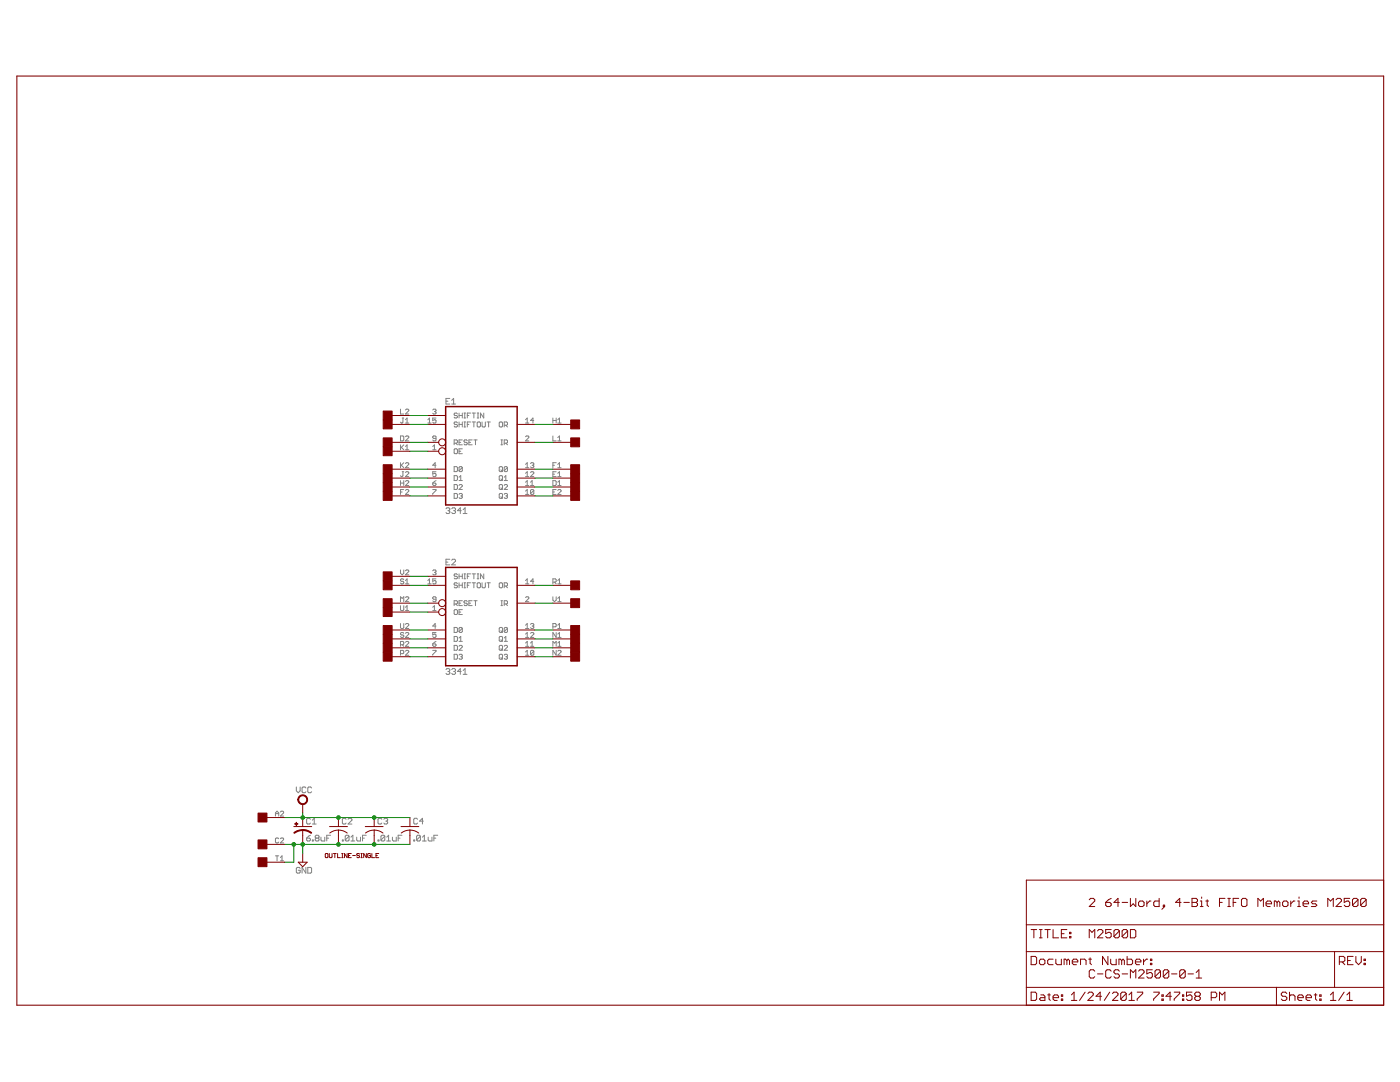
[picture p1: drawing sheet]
<?xml version="1.0" encoding="utf-8"?>
<!DOCTYPE eagle SYSTEM "eagle.dtd">
<eagle version="6.6.0">
<drawing>
<settings>
<setting alwaysvectorfont="yes"/>
<setting verticaltext="up"/>
</settings>
<grid distance="0.1" unitdist="inch" unit="inch" style="lines" multiple="1" display="no" altdistance="0.01" altunitdist="inch" altunit="inch"/>
<schematic xreflabel="%F%N/%S.%C%R" xrefpart="/%S.%C%R">
<libraries>
<library name="frames">
<symbols>
<symbol name="DINA3_L">
<frame x1="0" y1="0" x2="388.62" y2="264.16" columns="4" rows="4" layer="94" border-left="no" border-top="no" border-right="no" border-bottom="no"/>
</symbol>
<symbol name="DOCFIELD">
<wire x1="0" y1="0" x2="71.12" y2="0" width="0.1016" layer="94"/>
<wire x1="101.6" y1="15.24" x2="87.63" y2="15.24" width="0.1016" layer="94"/>
<wire x1="0" y1="0" x2="0" y2="5.08" width="0.1016" layer="94"/>
<wire x1="0" y1="5.08" x2="71.12" y2="5.08" width="0.1016" layer="94"/>
<wire x1="0" y1="5.08" x2="0" y2="15.24" width="0.1016" layer="94"/>
<wire x1="101.6" y1="15.24" x2="101.6" y2="5.08" width="0.1016" layer="94"/>
<wire x1="71.12" y1="5.08" x2="71.12" y2="0" width="0.1016" layer="94"/>
<wire x1="71.12" y1="5.08" x2="87.63" y2="5.08" width="0.1016" layer="94"/>
<wire x1="71.12" y1="0" x2="101.6" y2="0" width="0.1016" layer="94"/>
<wire x1="87.63" y1="15.24" x2="87.63" y2="5.08" width="0.1016" layer="94"/>
<wire x1="87.63" y1="15.24" x2="0" y2="15.24" width="0.1016" layer="94"/>
<wire x1="87.63" y1="5.08" x2="101.6" y2="5.08" width="0.1016" layer="94"/>
<wire x1="101.6" y1="5.08" x2="101.6" y2="0" width="0.1016" layer="94"/>
<wire x1="0" y1="15.24" x2="0" y2="22.86" width="0.1016" layer="94"/>
<wire x1="101.6" y1="35.56" x2="0" y2="35.56" width="0.1016" layer="94"/>
<wire x1="101.6" y1="35.56" x2="101.6" y2="22.86" width="0.1016" layer="94"/>
<wire x1="0" y1="22.86" x2="101.6" y2="22.86" width="0.1016" layer="94"/>
<wire x1="0" y1="22.86" x2="0" y2="35.56" width="0.1016" layer="94"/>
<wire x1="101.6" y1="22.86" x2="101.6" y2="15.24" width="0.1016" layer="94"/>
<text x="1.27" y="1.27" size="2.54" layer="94">Date:</text>
<text x="12.7" y="1.27" size="2.54" layer="94">&gt;LAST_DATE_TIME</text>
<text x="72.39" y="1.27" size="2.54" layer="94">Sheet:</text>
<text x="86.36" y="1.27" size="2.54" layer="94">&gt;SHEET</text>
<text x="88.9" y="11.43" size="2.54" layer="94">REV:</text>
<text x="1.27" y="19.05" size="2.54" layer="94">TITLE:</text>
<text x="1.27" y="11.43" size="2.54" layer="94">Document Number:</text>
<text x="17.78" y="19.05" size="2.54" layer="94">&gt;DRAWING_NAME</text>
</symbol>
</symbols>
<devicesets>
<deviceset name="DINA3_L" prefix="FRAME" uservalue="yes">
<gates>
<gate name="G$1" symbol="DINA3_L" x="0" y="0"/>
<gate name="G$2" symbol="DOCFIELD" x="287.02" y="0" addlevel="must"/>
</gates>
<devices>
<device name="">
<technologies>
<technology name=""/>
</technologies>
</device>
</devices>
</deviceset>
</devicesets>
</library>
<library name="dec-con">
<symbols>
<symbol name="DEVICE">
<text x="0" y="0" size="1.27" layer="94">&gt;Value</text>
</symbol>
<symbol name="EDGE-RIGHT">
<rectangle x1="-5.08" y1="-1.27" x2="-2.54" y2="1.27" layer="94"/>
<pin name="1" x="2.54" y="0" visible="pad" length="middle" rot="R180"/>
</symbol>
<symbol name="EDGE-LEFT">
<rectangle x1="2.54" y1="-1.27" x2="5.08" y2="1.27" layer="94"/>
<pin name="1" x="-2.54" y="0" visible="pad" length="middle"/>
</symbol>
<symbol name="CPOL-US">
<wire x1="-2.54" y1="0" x2="2.54" y2="0" width="0.254" layer="94"/>
<wire x1="0" y1="-1.016" x2="0" y2="-2.54" width="0.1524" layer="94"/>
<wire x1="0" y1="-1" x2="2.4892" y2="-1.8542" width="0.254" layer="94" curve="-37.878202" cap="flat"/>
<wire x1="-2.4669" y1="-1.8504" x2="0" y2="-1.0161" width="0.254" layer="94" curve="-37.376341" cap="flat"/>
<text x="1.016" y="0.635" size="1.778" layer="95">&gt;NAME</text>
<text x="1.016" y="-4.191" size="1.778" layer="96">&gt;VALUE</text>
<rectangle x1="-2.253" y1="0.668" x2="-1.364" y2="0.795" layer="94"/>
<rectangle x1="-1.872" y1="0.287" x2="-1.745" y2="1.176" layer="94"/>
<pin name="+" x="0" y="2.54" visible="off" length="short" direction="pas" swaplevel="1" rot="R270"/>
<pin name="-" x="0" y="-5.08" visible="off" length="short" direction="pas" swaplevel="1" rot="R90"/>
</symbol>
</symbols>
<devicesets>
<deviceset name="OUTLINE-*">
<gates>
<gate name="G$1" symbol="DEVICE" x="0" y="0" addlevel="always"/>
</gates>
<devices>
<device name="SINGLE" package="SINGLE">
<technologies>
<technology name=""/>
</technologies>
</device>
<device name="SINGLE-R" package="SINGLE-R">
<technologies>
<technology name=""/>
</technologies>
</device>
<device name="PROTO" package="DECPROTO111">
<technologies>
<technology name=""/>
</technologies>
</device>
<device name="OMNIBUS" package="OMNIBUS">
<technologies>
<technology name=""/>
</technologies>
</device>
<device name="DOUBLE" package="DOUBLE">
<technologies>
<technology name=""/>
</technologies>
</device>
<device name="DOUBLE-R" package="DOUBLE-R">
<technologies>
<technology name=""/>
</technologies>
</device>
<device name="SINGLE-LONG" package="SINGLE-LONG">
<technologies>
<technology name=""/>
</technologies>
</device>
<device name="DOUBLE-LONG" package="DOUBLE-LONG">
<technologies>
<technology name=""/>
</technologies>
</device>
</devices>
</deviceset>
<deviceset name="SINGLE" uservalue="yes">
<gates>
<gate name="L2" symbol="EDGE-RIGHT" x="7.62" y="2.54" addlevel="always" swaplevel="1"/>
<gate name="M2" symbol="EDGE-RIGHT" x="7.62" y="7.62" addlevel="always" swaplevel="1"/>
<gate name="N2" symbol="EDGE-RIGHT" x="7.62" y="12.7" addlevel="always" swaplevel="1"/>
<gate name="P2" symbol="EDGE-RIGHT" x="7.62" y="17.78" addlevel="always" swaplevel="1"/>
<gate name="R2" symbol="EDGE-RIGHT" x="7.62" y="22.86" addlevel="always" swaplevel="1"/>
<gate name="S2" symbol="EDGE-RIGHT" x="7.62" y="27.94" addlevel="always" swaplevel="1"/>
<gate name="T2" symbol="EDGE-RIGHT" x="7.62" y="33.02" addlevel="always" swaplevel="1"/>
<gate name="K2" symbol="EDGE-RIGHT" x="7.62" y="-2.54" addlevel="always" swaplevel="1"/>
<gate name="J2" symbol="EDGE-RIGHT" x="7.62" y="-7.62" addlevel="always" swaplevel="1"/>
<gate name="H2" symbol="EDGE-RIGHT" x="7.62" y="-12.7" addlevel="always" swaplevel="1"/>
<gate name="F2" symbol="EDGE-RIGHT" x="7.62" y="-17.78" addlevel="always" swaplevel="1"/>
<gate name="E2" symbol="EDGE-RIGHT" x="7.62" y="-22.86" addlevel="always" swaplevel="1"/>
<gate name="D2" symbol="EDGE-RIGHT" x="7.62" y="-27.94" addlevel="always" swaplevel="1"/>
<gate name="C2" symbol="EDGE-RIGHT" x="7.62" y="-33.02" addlevel="always" swaplevel="1"/>
<gate name="U2" symbol="EDGE-RIGHT" x="7.62" y="38.1" addlevel="always" swaplevel="1"/>
<gate name="V2" symbol="EDGE-RIGHT" x="7.62" y="43.18" addlevel="always" swaplevel="1"/>
<gate name="B2" symbol="EDGE-RIGHT" x="7.62" y="-38.1" addlevel="always" swaplevel="1"/>
<gate name="A2" symbol="EDGE-RIGHT" x="7.62" y="-43.18" addlevel="always" swaplevel="1"/>
<gate name="K1" symbol="EDGE-LEFT" x="-7.62" y="-2.54" addlevel="always" swaplevel="1"/>
<gate name="L1" symbol="EDGE-LEFT" x="-7.62" y="2.54" addlevel="always" swaplevel="1"/>
<gate name="M1" symbol="EDGE-LEFT" x="-7.62" y="7.62" addlevel="always" swaplevel="1"/>
<gate name="N1" symbol="EDGE-LEFT" x="-7.62" y="12.7" addlevel="always" swaplevel="1"/>
<gate name="P1" symbol="EDGE-LEFT" x="-7.62" y="17.78" addlevel="always" swaplevel="1"/>
<gate name="R1" symbol="EDGE-LEFT" x="-7.62" y="22.86" addlevel="always" swaplevel="1"/>
<gate name="S1" symbol="EDGE-LEFT" x="-7.62" y="27.94" addlevel="always" swaplevel="1"/>
<gate name="T1" symbol="EDGE-LEFT" x="-7.62" y="33.02" addlevel="always" swaplevel="1"/>
<gate name="U1" symbol="EDGE-LEFT" x="-7.62" y="38.1" addlevel="always" swaplevel="1"/>
<gate name="V1" symbol="EDGE-LEFT" x="-7.62" y="43.18" addlevel="always" swaplevel="1"/>
<gate name="J1" symbol="EDGE-LEFT" x="-7.62" y="-7.62" addlevel="always" swaplevel="1"/>
<gate name="H1" symbol="EDGE-LEFT" x="-7.62" y="-12.7" addlevel="always" swaplevel="1"/>
<gate name="F1" symbol="EDGE-LEFT" x="-7.62" y="-17.78" addlevel="always" swaplevel="1"/>
<gate name="E1" symbol="EDGE-LEFT" x="-7.62" y="-22.86" addlevel="always" swaplevel="1"/>
<gate name="D1" symbol="EDGE-LEFT" x="-7.62" y="-27.94" addlevel="always" swaplevel="1"/>
<gate name="C1" symbol="EDGE-LEFT" x="-7.62" y="-33.02" addlevel="always" swaplevel="1"/>
<gate name="B1" symbol="EDGE-LEFT" x="-7.62" y="-38.1" addlevel="always" swaplevel="1"/>
<gate name="A1" symbol="EDGE-LEFT" x="-7.62" y="-43.18" addlevel="always" swaplevel="1"/>
</gates>
<devices>
<device name="" package="EDGE-CON2">
<connects>
<connect gate="A1" pin="1" pad="A1"/>
<connect gate="A2" pin="1" pad="A2"/>
<connect gate="B1" pin="1" pad="B1"/>
<connect gate="B2" pin="1" pad="B2"/>
<connect gate="C1" pin="1" pad="C1"/>
<connect gate="C2" pin="1" pad="C2"/>
<connect gate="D1" pin="1" pad="D1"/>
<connect gate="D2" pin="1" pad="D2"/>
<connect gate="E1" pin="1" pad="E1"/>
<connect gate="E2" pin="1" pad="E2"/>
<connect gate="F1" pin="1" pad="F1"/>
<connect gate="F2" pin="1" pad="F2"/>
<connect gate="H1" pin="1" pad="H1"/>
<connect gate="H2" pin="1" pad="H2"/>
<connect gate="J1" pin="1" pad="J1"/>
<connect gate="J2" pin="1" pad="J2"/>
<connect gate="K1" pin="1" pad="K1"/>
<connect gate="K2" pin="1" pad="K2"/>
<connect gate="L1" pin="1" pad="L1"/>
<connect gate="L2" pin="1" pad="L2"/>
<connect gate="M1" pin="1" pad="M1"/>
<connect gate="M2" pin="1" pad="M2"/>
<connect gate="N1" pin="1" pad="N1"/>
<connect gate="N2" pin="1" pad="N2"/>
<connect gate="P1" pin="1" pad="P1"/>
<connect gate="P2" pin="1" pad="P2"/>
<connect gate="R1" pin="1" pad="R1"/>
<connect gate="R2" pin="1" pad="R2"/>
<connect gate="S1" pin="1" pad="S1"/>
<connect gate="S2" pin="1" pad="S2"/>
<connect gate="T1" pin="1" pad="T1"/>
<connect gate="T2" pin="1" pad="T2"/>
<connect gate="U1" pin="1" pad="U1"/>
<connect gate="U2" pin="1" pad="U2"/>
<connect gate="V1" pin="1" pad="V1"/>
<connect gate="V2" pin="1" pad="V2"/>
</connects>
<technologies>
<technology name=""/>
</technologies>
</device>
</devices>
</deviceset>
<deviceset name="CPOL-USE20-8AXIAL" prefix="C" uservalue="yes">
<gates>
<gate name="G$1" symbol="CPOL-US" x="0" y="0"/>
</gates>
<devices>
<device name="" package="E12-8">
<connects>
<connect gate="G$1" pin="+" pad="+"/>
<connect gate="G$1" pin="-" pad="-"/>
</connects>
<technologies>
<technology name=""/>
</technologies>
</device>
</devices>
</deviceset>
</devicesets>
</library>
<library name="rcl">
<symbols>
<symbol name="C-US">
<wire x1="-2.54" y1="0" x2="2.54" y2="0" width="0.254" layer="94"/>
<wire x1="0" y1="-1.016" x2="0" y2="-2.54" width="0.1524" layer="94"/>
<wire x1="0" y1="-1" x2="2.4892" y2="-1.8542" width="0.254" layer="94" curve="-37.878202"/>
<wire x1="-2.4668" y1="-1.8504" x2="0" y2="-1.0161" width="0.254" layer="94" curve="-37.373024"/>
<text x="1.016" y="0.635" size="1.778" layer="95">&gt;NAME</text>
<text x="1.016" y="-4.191" size="1.778" layer="96">&gt;VALUE</text>
<pin name="1" x="0" y="2.54" visible="off" length="short" direction="pas" swaplevel="1" rot="R270"/>
<pin name="2" x="0" y="-5.08" visible="off" length="short" direction="pas" swaplevel="1" rot="R90"/>
</symbol>
</symbols>
<devicesets>
<deviceset name="C-US" prefix="C" uservalue="yes">
<gates>
<gate name="G$1" symbol="C-US" x="0" y="0"/>
</gates>
<devices>
<device name="C0402" package="C0402">
<connects>
<connect gate="G$1" pin="1" pad="1"/>
<connect gate="G$1" pin="2" pad="2"/>
</connects>
<technologies>
<technology name=""/>
</technologies>
</device>
<device name="C0504" package="C0504">
<connects>
<connect gate="G$1" pin="1" pad="1"/>
<connect gate="G$1" pin="2" pad="2"/>
</connects>
<technologies>
<technology name=""/>
</technologies>
</device>
<device name="C0603" package="C0603">
<connects>
<connect gate="G$1" pin="1" pad="1"/>
<connect gate="G$1" pin="2" pad="2"/>
</connects>
<technologies>
<technology name=""/>
</technologies>
</device>
<device name="C0805" package="C0805">
<connects>
<connect gate="G$1" pin="1" pad="1"/>
<connect gate="G$1" pin="2" pad="2"/>
</connects>
<technologies>
<technology name=""/>
</technologies>
</device>
<device name="C1005" package="C1005">
<connects>
<connect gate="G$1" pin="1" pad="1"/>
<connect gate="G$1" pin="2" pad="2"/>
</connects>
<technologies>
<technology name=""/>
</technologies>
</device>
<device name="C1206" package="C1206">
<connects>
<connect gate="G$1" pin="1" pad="1"/>
<connect gate="G$1" pin="2" pad="2"/>
</connects>
<technologies>
<technology name=""/>
</technologies>
</device>
<device name="C1210" package="C1210">
<connects>
<connect gate="G$1" pin="1" pad="1"/>
<connect gate="G$1" pin="2" pad="2"/>
</connects>
<technologies>
<technology name=""/>
</technologies>
</device>
<device name="C1310" package="C1310">
<connects>
<connect gate="G$1" pin="1" pad="1"/>
<connect gate="G$1" pin="2" pad="2"/>
</connects>
<technologies>
<technology name=""/>
</technologies>
</device>
<device name="C1608" package="C1608">
<connects>
<connect gate="G$1" pin="1" pad="1"/>
<connect gate="G$1" pin="2" pad="2"/>
</connects>
<technologies>
<technology name=""/>
</technologies>
</device>
<device name="C1812" package="C1812">
<connects>
<connect gate="G$1" pin="1" pad="1"/>
<connect gate="G$1" pin="2" pad="2"/>
</connects>
<technologies>
<technology name=""/>
</technologies>
</device>
<device name="C1825" package="C1825">
<connects>
<connect gate="G$1" pin="1" pad="1"/>
<connect gate="G$1" pin="2" pad="2"/>
</connects>
<technologies>
<technology name=""/>
</technologies>
</device>
<device name="C2012" package="C2012">
<connects>
<connect gate="G$1" pin="1" pad="1"/>
<connect gate="G$1" pin="2" pad="2"/>
</connects>
<technologies>
<technology name=""/>
</technologies>
</device>
<device name="C3216" package="C3216">
<connects>
<connect gate="G$1" pin="1" pad="1"/>
<connect gate="G$1" pin="2" pad="2"/>
</connects>
<technologies>
<technology name=""/>
</technologies>
</device>
<device name="C3225" package="C3225">
<connects>
<connect gate="G$1" pin="1" pad="1"/>
<connect gate="G$1" pin="2" pad="2"/>
</connects>
<technologies>
<technology name=""/>
</technologies>
</device>
<device name="C4532" package="C4532">
<connects>
<connect gate="G$1" pin="1" pad="1"/>
<connect gate="G$1" pin="2" pad="2"/>
</connects>
<technologies>
<technology name=""/>
</technologies>
</device>
<device name="C4564" package="C4564">
<connects>
<connect gate="G$1" pin="1" pad="1"/>
<connect gate="G$1" pin="2" pad="2"/>
</connects>
<technologies>
<technology name=""/>
</technologies>
</device>
<device name="025-024X044" package="C025-024X044">
<connects>
<connect gate="G$1" pin="1" pad="1"/>
<connect gate="G$1" pin="2" pad="2"/>
</connects>
<technologies>
<technology name=""/>
</technologies>
</device>
<device name="025-025X050" package="C025-025X050">
<connects>
<connect gate="G$1" pin="1" pad="1"/>
<connect gate="G$1" pin="2" pad="2"/>
</connects>
<technologies>
<technology name=""/>
</technologies>
</device>
<device name="025-030X050" package="C025-030X050">
<connects>
<connect gate="G$1" pin="1" pad="1"/>
<connect gate="G$1" pin="2" pad="2"/>
</connects>
<technologies>
<technology name=""/>
</technologies>
</device>
<device name="025-040X050" package="C025-040X050">
<connects>
<connect gate="G$1" pin="1" pad="1"/>
<connect gate="G$1" pin="2" pad="2"/>
</connects>
<technologies>
<technology name=""/>
</technologies>
</device>
<device name="025-050X050" package="C025-050X050">
<connects>
<connect gate="G$1" pin="1" pad="1"/>
<connect gate="G$1" pin="2" pad="2"/>
</connects>
<technologies>
<technology name=""/>
</technologies>
</device>
<device name="025-060X050" package="C025-060X050">
<connects>
<connect gate="G$1" pin="1" pad="1"/>
<connect gate="G$1" pin="2" pad="2"/>
</connects>
<technologies>
<technology name=""/>
</technologies>
</device>
<device name="C025_050-024X070" package="C025_050-024X070">
<connects>
<connect gate="G$1" pin="1" pad="1"/>
<connect gate="G$1" pin="2" pad="2"/>
</connects>
<technologies>
<technology name=""/>
</technologies>
</device>
<device name="025_050-025X075" package="C025_050-025X075">
<connects>
<connect gate="G$1" pin="1" pad="1"/>
<connect gate="G$1" pin="2" pad="2"/>
</connects>
<technologies>
<technology name=""/>
</technologies>
</device>
<device name="025_050-035X075" package="C025_050-035X075">
<connects>
<connect gate="G$1" pin="1" pad="1"/>
<connect gate="G$1" pin="2" pad="2"/>
</connects>
<technologies>
<technology name=""/>
</technologies>
</device>
<device name="025_050-045X075" package="C025_050-045X075">
<connects>
<connect gate="G$1" pin="1" pad="1"/>
<connect gate="G$1" pin="2" pad="2"/>
</connects>
<technologies>
<technology name=""/>
</technologies>
</device>
<device name="025_050-055X075" package="C025_050-055X075">
<connects>
<connect gate="G$1" pin="1" pad="1"/>
<connect gate="G$1" pin="2" pad="2"/>
</connects>
<technologies>
<technology name=""/>
</technologies>
</device>
<device name="050-024X044" package="C050-024X044">
<connects>
<connect gate="G$1" pin="1" pad="1"/>
<connect gate="G$1" pin="2" pad="2"/>
</connects>
<technologies>
<technology name=""/>
</technologies>
</device>
<device name="050-025X075" package="C050-025X075">
<connects>
<connect gate="G$1" pin="1" pad="1"/>
<connect gate="G$1" pin="2" pad="2"/>
</connects>
<technologies>
<technology name=""/>
</technologies>
</device>
<device name="050-045X075" package="C050-045X075">
<connects>
<connect gate="G$1" pin="1" pad="1"/>
<connect gate="G$1" pin="2" pad="2"/>
</connects>
<technologies>
<technology name=""/>
</technologies>
</device>
<device name="050-030X075" package="C050-030X075">
<connects>
<connect gate="G$1" pin="1" pad="1"/>
<connect gate="G$1" pin="2" pad="2"/>
</connects>
<technologies>
<technology name=""/>
</technologies>
</device>
<device name="050-050X075" package="C050-050X075">
<connects>
<connect gate="G$1" pin="1" pad="1"/>
<connect gate="G$1" pin="2" pad="2"/>
</connects>
<technologies>
<technology name=""/>
</technologies>
</device>
<device name="050-055X075" package="C050-055X075">
<connects>
<connect gate="G$1" pin="1" pad="1"/>
<connect gate="G$1" pin="2" pad="2"/>
</connects>
<technologies>
<technology name=""/>
</technologies>
</device>
<device name="050-075X075" package="C050-075X075">
<connects>
<connect gate="G$1" pin="1" pad="1"/>
<connect gate="G$1" pin="2" pad="2"/>
</connects>
<technologies>
<technology name=""/>
</technologies>
</device>
<device name="050H075X075" package="C050H075X075">
<connects>
<connect gate="G$1" pin="1" pad="1"/>
<connect gate="G$1" pin="2" pad="2"/>
</connects>
<technologies>
<technology name=""/>
</technologies>
</device>
<device name="075-032X103" package="C075-032X103">
<connects>
<connect gate="G$1" pin="1" pad="1"/>
<connect gate="G$1" pin="2" pad="2"/>
</connects>
<technologies>
<technology name=""/>
</technologies>
</device>
<device name="075-042X103" package="C075-042X103">
<connects>
<connect gate="G$1" pin="1" pad="1"/>
<connect gate="G$1" pin="2" pad="2"/>
</connects>
<technologies>
<technology name=""/>
</technologies>
</device>
<device name="075-052X106" package="C075-052X106">
<connects>
<connect gate="G$1" pin="1" pad="1"/>
<connect gate="G$1" pin="2" pad="2"/>
</connects>
<technologies>
<technology name=""/>
</technologies>
</device>
<device name="102-043X133" package="C102-043X133">
<connects>
<connect gate="G$1" pin="1" pad="1"/>
<connect gate="G$1" pin="2" pad="2"/>
</connects>
<technologies>
<technology name=""/>
</technologies>
</device>
<device name="102-054X133" package="C102-054X133">
<connects>
<connect gate="G$1" pin="1" pad="1"/>
<connect gate="G$1" pin="2" pad="2"/>
</connects>
<technologies>
<technology name=""/>
</technologies>
</device>
<device name="102-064X133" package="C102-064X133">
<connects>
<connect gate="G$1" pin="1" pad="1"/>
<connect gate="G$1" pin="2" pad="2"/>
</connects>
<technologies>
<technology name=""/>
</technologies>
</device>
<device name="102_152-062X184" package="C102_152-062X184">
<connects>
<connect gate="G$1" pin="1" pad="1"/>
<connect gate="G$1" pin="2" pad="2"/>
</connects>
<technologies>
<technology name=""/>
</technologies>
</device>
<device name="150-054X183" package="C150-054X183">
<connects>
<connect gate="G$1" pin="1" pad="1"/>
<connect gate="G$1" pin="2" pad="2"/>
</connects>
<technologies>
<technology name=""/>
</technologies>
</device>
<device name="150-064X183" package="C150-064X183">
<connects>
<connect gate="G$1" pin="1" pad="1"/>
<connect gate="G$1" pin="2" pad="2"/>
</connects>
<technologies>
<technology name=""/>
</technologies>
</device>
<device name="150-072X183" package="C150-072X183">
<connects>
<connect gate="G$1" pin="1" pad="1"/>
<connect gate="G$1" pin="2" pad="2"/>
</connects>
<technologies>
<technology name=""/>
</technologies>
</device>
<device name="150-084X183" package="C150-084X183">
<connects>
<connect gate="G$1" pin="1" pad="1"/>
<connect gate="G$1" pin="2" pad="2"/>
</connects>
<technologies>
<technology name=""/>
</technologies>
</device>
<device name="150-091X182" package="C150-091X182">
<connects>
<connect gate="G$1" pin="1" pad="1"/>
<connect gate="G$1" pin="2" pad="2"/>
</connects>
<technologies>
<technology name=""/>
</technologies>
</device>
<device name="225-062X268" package="C225-062X268">
<connects>
<connect gate="G$1" pin="1" pad="1"/>
<connect gate="G$1" pin="2" pad="2"/>
</connects>
<technologies>
<technology name=""/>
</technologies>
</device>
<device name="225-074X268" package="C225-074X268">
<connects>
<connect gate="G$1" pin="1" pad="1"/>
<connect gate="G$1" pin="2" pad="2"/>
</connects>
<technologies>
<technology name=""/>
</technologies>
</device>
<device name="225-087X268" package="C225-087X268">
<connects>
<connect gate="G$1" pin="1" pad="1"/>
<connect gate="G$1" pin="2" pad="2"/>
</connects>
<technologies>
<technology name=""/>
</technologies>
</device>
<device name="225-108X268" package="C225-108X268">
<connects>
<connect gate="G$1" pin="1" pad="1"/>
<connect gate="G$1" pin="2" pad="2"/>
</connects>
<technologies>
<technology name=""/>
</technologies>
</device>
<device name="225-113X268" package="C225-113X268">
<connects>
<connect gate="G$1" pin="1" pad="1"/>
<connect gate="G$1" pin="2" pad="2"/>
</connects>
<technologies>
<technology name=""/>
</technologies>
</device>
<device name="275-093X316" package="C275-093X316">
<connects>
<connect gate="G$1" pin="1" pad="1"/>
<connect gate="G$1" pin="2" pad="2"/>
</connects>
<technologies>
<technology name=""/>
</technologies>
</device>
<device name="275-113X316" package="C275-113X316">
<connects>
<connect gate="G$1" pin="1" pad="1"/>
<connect gate="G$1" pin="2" pad="2"/>
</connects>
<technologies>
<technology name=""/>
</technologies>
</device>
<device name="275-134X316" package="C275-134X316">
<connects>
<connect gate="G$1" pin="1" pad="1"/>
<connect gate="G$1" pin="2" pad="2"/>
</connects>
<technologies>
<technology name=""/>
</technologies>
</device>
<device name="275-205X316" package="C275-205X316">
<connects>
<connect gate="G$1" pin="1" pad="1"/>
<connect gate="G$1" pin="2" pad="2"/>
</connects>
<technologies>
<technology name=""/>
</technologies>
</device>
<device name="325-137X374" package="C325-137X374">
<connects>
<connect gate="G$1" pin="1" pad="1"/>
<connect gate="G$1" pin="2" pad="2"/>
</connects>
<technologies>
<technology name=""/>
</technologies>
</device>
<device name="325-162X374" package="C325-162X374">
<connects>
<connect gate="G$1" pin="1" pad="1"/>
<connect gate="G$1" pin="2" pad="2"/>
</connects>
<technologies>
<technology name=""/>
</technologies>
</device>
<device name="325-182X374" package="C325-182X374">
<connects>
<connect gate="G$1" pin="1" pad="1"/>
<connect gate="G$1" pin="2" pad="2"/>
</connects>
<technologies>
<technology name=""/>
</technologies>
</device>
<device name="375-192X418" package="C375-192X418">
<connects>
<connect gate="G$1" pin="1" pad="1"/>
<connect gate="G$1" pin="2" pad="2"/>
</connects>
<technologies>
<technology name=""/>
</technologies>
</device>
<device name="375-203X418" package="C375-203X418">
<connects>
<connect gate="G$1" pin="1" pad="1"/>
<connect gate="G$1" pin="2" pad="2"/>
</connects>
<technologies>
<technology name=""/>
</technologies>
</device>
<device name="050-035X075" package="C050-035X075">
<connects>
<connect gate="G$1" pin="1" pad="1"/>
<connect gate="G$1" pin="2" pad="2"/>
</connects>
<technologies>
<technology name=""/>
</technologies>
</device>
<device name="375-155X418" package="C375-155X418">
<connects>
<connect gate="G$1" pin="1" pad="1"/>
<connect gate="G$1" pin="2" pad="2"/>
</connects>
<technologies>
<technology name=""/>
</technologies>
</device>
<device name="075-063X106" package="C075-063X106">
<connects>
<connect gate="G$1" pin="1" pad="1"/>
<connect gate="G$1" pin="2" pad="2"/>
</connects>
<technologies>
<technology name=""/>
</technologies>
</device>
<device name="275-154X316" package="C275-154X316">
<connects>
<connect gate="G$1" pin="1" pad="1"/>
<connect gate="G$1" pin="2" pad="2"/>
</connects>
<technologies>
<technology name=""/>
</technologies>
</device>
<device name="275-173X316" package="C275-173X316">
<connects>
<connect gate="G$1" pin="1" pad="1"/>
<connect gate="G$1" pin="2" pad="2"/>
</connects>
<technologies>
<technology name=""/>
</technologies>
</device>
<device name="C0402K" package="C0402K">
<connects>
<connect gate="G$1" pin="1" pad="1"/>
<connect gate="G$1" pin="2" pad="2"/>
</connects>
<technologies>
<technology name=""/>
</technologies>
</device>
<device name="C0603K" package="C0603K">
<connects>
<connect gate="G$1" pin="1" pad="1"/>
<connect gate="G$1" pin="2" pad="2"/>
</connects>
<technologies>
<technology name=""/>
</technologies>
</device>
<device name="C0805K" package="C0805K">
<connects>
<connect gate="G$1" pin="1" pad="1"/>
<connect gate="G$1" pin="2" pad="2"/>
</connects>
<technologies>
<technology name=""/>
</technologies>
</device>
<device name="C1206K" package="C1206K">
<connects>
<connect gate="G$1" pin="1" pad="1"/>
<connect gate="G$1" pin="2" pad="2"/>
</connects>
<technologies>
<technology name=""/>
</technologies>
</device>
<device name="C1210K" package="C1210K">
<connects>
<connect gate="G$1" pin="1" pad="1"/>
<connect gate="G$1" pin="2" pad="2"/>
</connects>
<technologies>
<technology name=""/>
</technologies>
</device>
<device name="C1812K" package="C1812K">
<connects>
<connect gate="G$1" pin="1" pad="1"/>
<connect gate="G$1" pin="2" pad="2"/>
</connects>
<technologies>
<technology name=""/>
</technologies>
</device>
<device name="C1825K" package="C1825K">
<connects>
<connect gate="G$1" pin="1" pad="1"/>
<connect gate="G$1" pin="2" pad="2"/>
</connects>
<technologies>
<technology name=""/>
</technologies>
</device>
<device name="C2220K" package="C2220K">
<connects>
<connect gate="G$1" pin="1" pad="1"/>
<connect gate="G$1" pin="2" pad="2"/>
</connects>
<technologies>
<technology name=""/>
</technologies>
</device>
<device name="C2225K" package="C2225K">
<connects>
<connect gate="G$1" pin="1" pad="1"/>
<connect gate="G$1" pin="2" pad="2"/>
</connects>
<technologies>
<technology name=""/>
</technologies>
</device>
<device name="C0201" package="C0201">
<connects>
<connect gate="G$1" pin="1" pad="1"/>
<connect gate="G$1" pin="2" pad="2"/>
</connects>
<technologies>
<technology name=""/>
</technologies>
</device>
<device name="C1808" package="C1808">
<connects>
<connect gate="G$1" pin="1" pad="1"/>
<connect gate="G$1" pin="2" pad="2"/>
</connects>
<technologies>
<technology name=""/>
</technologies>
</device>
<device name="C3640" package="C3640">
<connects>
<connect gate="G$1" pin="1" pad="1"/>
<connect gate="G$1" pin="2" pad="2"/>
</connects>
<technologies>
<technology name=""/>
</technologies>
</device>
</devices>
</deviceset>
</devicesets>
</library>
<library name="supply2">
<symbols>
<symbol name="VCC">
<circle x="0" y="1.27" radius="1.27" width="0.254" layer="94"/>
<text x="-1.905" y="3.175" size="1.778" layer="96">&gt;VALUE</text>
<pin name="VCC" x="0" y="-2.54" visible="off" length="short" direction="sup" rot="R90"/>
</symbol>
<symbol name="GND">
<wire x1="-1.27" y1="0" x2="1.27" y2="0" width="0.254" layer="94"/>
<wire x1="1.27" y1="0" x2="0" y2="-1.27" width="0.254" layer="94"/>
<wire x1="0" y1="-1.27" x2="-1.27" y2="0" width="0.254" layer="94"/>
<text x="-1.905" y="-3.175" size="1.778" layer="96">&gt;VALUE</text>
<pin name="GND" x="0" y="2.54" visible="off" length="short" direction="sup" rot="R270"/>
</symbol>
</symbols>
<devicesets>
<deviceset name="VCC" prefix="SUPPLY">
<gates>
<gate name="G$1" symbol="VCC" x="0" y="0"/>
</gates>
<devices>
<device name="">
<technologies>
<technology name=""/>
</technologies>
</device>
</devices>
</deviceset>
<deviceset name="GND" prefix="SUPPLY">
<gates>
<gate name="GND" symbol="GND" x="0" y="0"/>
</gates>
<devices>
<device name="">
<technologies>
<technology name=""/>
</technologies>
</device>
</devices>
</deviceset>
</devicesets>
</library>
<library name="fifo">
<symbols>
<symbol name="67C4013">
<wire x1="-10.16" y1="-12.7" x2="10.16" y2="-12.7" width="0.4064" layer="94"/>
<wire x1="10.16" y1="15.24" x2="10.16" y2="-12.7" width="0.4064" layer="94"/>
<wire x1="10.16" y1="15.24" x2="-10.16" y2="15.24" width="0.4064" layer="94"/>
<wire x1="-10.16" y1="-12.7" x2="-10.16" y2="15.24" width="0.4064" layer="94"/>
<text x="-10.16" y="15.875" size="1.778" layer="95">&gt;NAME</text>
<text x="-10.16" y="-15.24" size="1.778" layer="96">&gt;VALUE</text>
<pin name="RESET" x="-15.24" y="5.08" length="middle" direction="in" function="dot"/>
<pin name="SHIFTIN" x="-15.24" y="12.7" length="middle" direction="in"/>
<pin name="SHIFTOUT" x="-15.24" y="10.16" length="middle" direction="in"/>
<pin name="OE" x="-15.24" y="2.54" length="middle" direction="in" function="dot"/>
<pin name="D0" x="-15.24" y="-2.54" length="middle" direction="in"/>
<pin name="D1" x="-15.24" y="-5.08" length="middle" direction="in"/>
<pin name="D2" x="-15.24" y="-7.62" length="middle" direction="in"/>
<pin name="D3" x="-15.24" y="-10.16" length="middle" direction="in"/>
<pin name="Q3" x="15.24" y="-10.16" length="middle" direction="hiz" rot="R180"/>
<pin name="Q2" x="15.24" y="-7.62" length="middle" direction="hiz" rot="R180"/>
<pin name="Q1" x="15.24" y="-5.08" length="middle" direction="hiz" rot="R180"/>
<pin name="Q0" x="15.24" y="-2.54" length="middle" direction="hiz" rot="R180"/>
<pin name="OR" x="15.24" y="10.16" length="middle" direction="out" rot="R180"/>
<pin name="IR" x="15.24" y="5.08" length="middle" direction="out" rot="R180"/>
</symbol>
<symbol name="PWRN">
<text x="-0.635" y="-0.635" size="1.778" layer="95">&gt;NAME</text>
<text x="1.905" y="-5.842" size="1.27" layer="95" rot="R90">GND</text>
<text x="1.905" y="2.54" size="1.27" layer="95" rot="R90">VCC</text>
<pin name="GND" x="0" y="-7.62" visible="pad" length="middle" direction="pwr" rot="R90"/>
<pin name="VCC" x="0" y="7.62" visible="pad" length="middle" direction="pwr" rot="R270"/>
</symbol>
</symbols>
<devicesets>
<deviceset name="67C4013" prefix="IC" uservalue="yes">
<gates>
<gate name="G$1" symbol="67C4013" x="0" y="0"/>
<gate name="P" symbol="PWRN" x="-27.94" y="0" addlevel="request"/>
</gates>
<devices>
<device name="" package="DIL16">
<connects>
<connect gate="G$1" pin="D0" pad="4"/>
<connect gate="G$1" pin="D1" pad="5"/>
<connect gate="G$1" pin="D2" pad="6"/>
<connect gate="G$1" pin="D3" pad="7"/>
<connect gate="G$1" pin="IR" pad="2"/>
<connect gate="G$1" pin="OE" pad="1"/>
<connect gate="G$1" pin="OR" pad="14"/>
<connect gate="G$1" pin="Q0" pad="13"/>
<connect gate="G$1" pin="Q1" pad="12"/>
<connect gate="G$1" pin="Q2" pad="11"/>
<connect gate="G$1" pin="Q3" pad="10"/>
<connect gate="G$1" pin="RESET" pad="9"/>
<connect gate="G$1" pin="SHIFTIN" pad="3"/>
<connect gate="G$1" pin="SHIFTOUT" pad="15"/>
<connect gate="P" pin="GND" pad="8"/>
<connect gate="P" pin="VCC" pad="16"/>
</connects>
<technologies>
<technology name="">
<attribute name="MF" value="" constant="no"/>
<attribute name="MPN" value="" constant="no"/>
<attribute name="OC_FARNELL" value="unknown" constant="no"/>
<attribute name="OC_NEWARK" value="unknown" constant="no"/>
</technology>
</technologies>
</device>
</devices>
</deviceset>
</devicesets>
</library>
</libraries>
<attributes>
</attributes>
<variantdefs>
</variantdefs>
<classes>
<class number="0" name="default" width="0.8128" drill="0">
</class>
</classes>
<parts>
<part name="FRAME1" library="frames" deviceset="DINA3_L" device=""/>
<part name="U$1" library="dec-con" deviceset="OUTLINE-*" device="SINGLE"/>
<part name="U$2" library="dec-con" deviceset="SINGLE" device=""/>
<part name="SUPPLY1" library="supply2" deviceset="VCC" device=""/>
<part name="SUPPLY2" library="supply2" deviceset="GND" device=""/>
<part name="E1" library="fifo" deviceset="67C4013" device="" value="3341"/>
<part name="C2" library="rcl" deviceset="C-US" device="050-025X075" value=".01uF"/>
<part name="C3" library="rcl" deviceset="C-US" device="050-025X075" value=".01uF"/>
<part name="C1" library="dec-con" deviceset="CPOL-USE20-8AXIAL" device="" value="6.8uF"/>
<part name="C4" library="rcl" deviceset="C-US" device="050-025X075" value=".01uF"/>
<part name="E2" library="fifo" deviceset="67C4013" device="" value="3341"/>
</parts>
<sheets>
<sheet>
<plain>
<text x="304.8" y="7.62" size="2.54" layer="94">C-CS-M2500-0-1</text>
<text x="304.8" y="27.94" size="2.54" layer="94">2 64-Word, 4-Bit FIFO Memories M2500</text>
</plain>
<instances>
<instance part="FRAME1" gate="G$1" x="0" y="0"/>
<instance part="FRAME1" gate="G$2" x="287.02" y="0"/>
<instance part="U$1" gate="G$1" x="87.63" y="41.91"/>
<instance part="U$2" gate="L2" x="109.22" y="167.64"/>
<instance part="U$2" gate="M2" x="109.22" y="114.3"/>
<instance part="U$2" gate="N2" x="154.94" y="99.06" rot="R180"/>
<instance part="U$2" gate="P2" x="109.22" y="99.06"/>
<instance part="U$2" gate="R2" x="109.22" y="101.6"/>
<instance part="U$2" gate="S2" x="109.22" y="104.14"/>
<instance part="U$2" gate="K2" x="109.22" y="152.4"/>
<instance part="U$2" gate="J2" x="109.22" y="149.86"/>
<instance part="U$2" gate="H2" x="109.22" y="147.32"/>
<instance part="U$2" gate="F2" x="109.22" y="144.78"/>
<instance part="U$2" gate="E2" x="154.94" y="144.78" rot="R180"/>
<instance part="U$2" gate="D2" x="109.22" y="160.02"/>
<instance part="U$2" gate="C2" x="73.66" y="45.72"/>
<instance part="U$2" gate="U2" x="109.22" y="106.68"/>
<instance part="U$2" gate="V2" x="109.22" y="121.92"/>
<instance part="U$2" gate="A2" x="73.66" y="53.34"/>
<instance part="U$2" gate="K1" x="109.22" y="157.48" rot="R180"/>
<instance part="U$2" gate="L1" x="154.94" y="160.02"/>
<instance part="U$2" gate="M1" x="154.94" y="101.6"/>
<instance part="U$2" gate="N1" x="154.94" y="104.14"/>
<instance part="U$2" gate="P1" x="154.94" y="106.68"/>
<instance part="U$2" gate="R1" x="154.94" y="119.38"/>
<instance part="U$2" gate="S1" x="109.22" y="119.38" rot="R180"/>
<instance part="U$2" gate="T1" x="73.66" y="40.64" rot="R180"/>
<instance part="U$2" gate="U1" x="109.22" y="111.76" rot="R180"/>
<instance part="U$2" gate="V1" x="154.94" y="114.3"/>
<instance part="U$2" gate="J1" x="109.22" y="165.1" rot="R180"/>
<instance part="U$2" gate="H1" x="154.94" y="165.1"/>
<instance part="U$2" gate="F1" x="154.94" y="152.4"/>
<instance part="U$2" gate="E1" x="154.94" y="149.86"/>
<instance part="U$2" gate="D1" x="154.94" y="147.32"/>
<instance part="SUPPLY1" gate="G$1" x="81.28" y="57.15"/>
<instance part="SUPPLY2" gate="GND" x="81.28" y="40.64"/>
<instance part="E1" gate="G$1" x="132.08" y="154.94"/>
<instance part="C2" gate="G$1" x="91.44" y="50.8"/>
<instance part="C3" gate="G$1" x="101.6" y="50.8"/>
<instance part="C1" gate="G$1" x="81.28" y="50.8"/>
<instance part="C4" gate="G$1" x="111.76" y="50.8"/>
<instance part="E2" gate="G$1" x="132.08" y="109.22"/>
</instances>
<busses>
</busses>
<nets>
<net name="GND" class="0">
<segment>
<pinref part="U$2" gate="C2" pin="1"/>
<wire x1="76.2" y1="45.72" x2="78.74" y2="45.72" width="0.1524" layer="91"/>
<pinref part="SUPPLY2" gate="GND" pin="GND"/>
<wire x1="78.74" y1="45.72" x2="81.28" y2="45.72" width="0.1524" layer="91"/>
<wire x1="81.28" y1="45.72" x2="81.28" y2="43.18" width="0.1524" layer="91"/>
<junction x="81.28" y="45.72"/>
<pinref part="U$2" gate="T1" pin="1"/>
<wire x1="76.2" y1="40.64" x2="78.74" y2="40.64" width="0.1524" layer="91"/>
<wire x1="78.74" y1="40.64" x2="78.74" y2="45.72" width="0.1524" layer="91"/>
<junction x="78.74" y="45.72"/>
<pinref part="C2" gate="G$1" pin="2"/>
<wire x1="81.28" y1="45.72" x2="91.44" y2="45.72" width="0.1524" layer="91"/>
<pinref part="C3" gate="G$1" pin="2"/>
<wire x1="91.44" y1="45.72" x2="101.6" y2="45.72" width="0.1524" layer="91"/>
<junction x="91.44" y="45.72"/>
<wire x1="101.6" y1="45.72" x2="111.76" y2="45.72" width="0.1524" layer="91"/>
<junction x="101.6" y="45.72"/>
<pinref part="C4" gate="G$1" pin="2"/>
<pinref part="C1" gate="G$1" pin="-"/>
</segment>
</net>
<net name="VCC" class="0">
<segment>
<pinref part="U$2" gate="A2" pin="1"/>
<wire x1="81.28" y1="53.34" x2="76.2" y2="53.34" width="0.1524" layer="91"/>
<pinref part="SUPPLY1" gate="G$1" pin="VCC"/>
<wire x1="81.28" y1="54.61" x2="81.28" y2="53.34" width="0.1524" layer="91"/>
<junction x="81.28" y="53.34"/>
<pinref part="C2" gate="G$1" pin="1"/>
<wire x1="81.28" y1="53.34" x2="91.44" y2="53.34" width="0.1524" layer="91"/>
<pinref part="C3" gate="G$1" pin="1"/>
<wire x1="91.44" y1="53.34" x2="101.6" y2="53.34" width="0.1524" layer="91"/>
<junction x="91.44" y="53.34"/>
<wire x1="101.6" y1="53.34" x2="111.76" y2="53.34" width="0.1524" layer="91"/>
<junction x="101.6" y="53.34"/>
<pinref part="C4" gate="G$1" pin="1"/>
<pinref part="C1" gate="G$1" pin="+"/>
</segment>
</net>
<net name="L2" class="0">
<segment>
<pinref part="E1" gate="G$1" pin="SHIFTIN"/>
<wire x1="111.76" y1="167.64" x2="116.84" y2="167.64" width="0.1524" layer="91"/>
<pinref part="U$2" gate="L2" pin="1"/>
</segment>
</net>
<net name="D1" class="0">
<segment>
<pinref part="E1" gate="G$1" pin="Q2"/>
<wire x1="147.32" y1="147.32" x2="152.4" y2="147.32" width="0.1524" layer="91"/>
<pinref part="U$2" gate="D1" pin="1"/>
</segment>
</net>
<net name="F2" class="0">
<segment>
<pinref part="E1" gate="G$1" pin="D3"/>
<wire x1="116.84" y1="144.78" x2="111.76" y2="144.78" width="0.1524" layer="91"/>
<pinref part="U$2" gate="F2" pin="1"/>
</segment>
</net>
<net name="H2" class="0">
<segment>
<pinref part="E1" gate="G$1" pin="D2"/>
<wire x1="116.84" y1="147.32" x2="111.76" y2="147.32" width="0.1524" layer="91"/>
<pinref part="U$2" gate="H2" pin="1"/>
</segment>
</net>
<net name="J2" class="0">
<segment>
<pinref part="E1" gate="G$1" pin="D1"/>
<wire x1="116.84" y1="149.86" x2="111.76" y2="149.86" width="0.1524" layer="91"/>
<pinref part="U$2" gate="J2" pin="1"/>
</segment>
</net>
<net name="K2" class="0">
<segment>
<pinref part="E1" gate="G$1" pin="D0"/>
<wire x1="116.84" y1="152.4" x2="111.76" y2="152.4" width="0.1524" layer="91"/>
<pinref part="U$2" gate="K2" pin="1"/>
</segment>
</net>
<net name="D2" class="0">
<segment>
<pinref part="E1" gate="G$1" pin="RESET"/>
<wire x1="116.84" y1="160.02" x2="111.76" y2="160.02" width="0.1524" layer="91"/>
<pinref part="U$2" gate="D2" pin="1"/>
</segment>
</net>
<net name="J1" class="0">
<segment>
<pinref part="E1" gate="G$1" pin="SHIFTOUT"/>
<wire x1="116.84" y1="165.1" x2="111.76" y2="165.1" width="0.1524" layer="91"/>
<pinref part="U$2" gate="J1" pin="1"/>
</segment>
</net>
<net name="H1" class="0">
<segment>
<pinref part="E1" gate="G$1" pin="OR"/>
<wire x1="152.4" y1="165.1" x2="147.32" y2="165.1" width="0.1524" layer="91"/>
<pinref part="U$2" gate="H1" pin="1"/>
</segment>
</net>
<net name="L1" class="0">
<segment>
<pinref part="E1" gate="G$1" pin="IR"/>
<wire x1="147.32" y1="160.02" x2="152.4" y2="160.02" width="0.1524" layer="91"/>
<pinref part="U$2" gate="L1" pin="1"/>
</segment>
</net>
<net name="F1" class="0">
<segment>
<pinref part="E1" gate="G$1" pin="Q0"/>
<wire x1="147.32" y1="152.4" x2="152.4" y2="152.4" width="0.1524" layer="91"/>
<pinref part="U$2" gate="F1" pin="1"/>
</segment>
</net>
<net name="E1" class="0">
<segment>
<pinref part="E1" gate="G$1" pin="Q1"/>
<wire x1="147.32" y1="149.86" x2="152.4" y2="149.86" width="0.1524" layer="91"/>
<pinref part="U$2" gate="E1" pin="1"/>
</segment>
</net>
<net name="E2" class="0">
<segment>
<pinref part="E1" gate="G$1" pin="Q3"/>
<wire x1="147.32" y1="144.78" x2="152.4" y2="144.78" width="0.1524" layer="91"/>
<pinref part="U$2" gate="E2" pin="1"/>
</segment>
</net>
<net name="V2" class="0">
<segment>
<pinref part="E2" gate="G$1" pin="SHIFTIN"/>
<wire x1="111.76" y1="121.92" x2="116.84" y2="121.92" width="0.1524" layer="91"/>
<pinref part="U$2" gate="V2" pin="1"/>
</segment>
</net>
<net name="M1" class="0">
<segment>
<pinref part="E2" gate="G$1" pin="Q2"/>
<wire x1="147.32" y1="101.6" x2="152.4" y2="101.6" width="0.1524" layer="91"/>
<pinref part="U$2" gate="M1" pin="1"/>
</segment>
</net>
<net name="P2" class="0">
<segment>
<pinref part="E2" gate="G$1" pin="D3"/>
<wire x1="116.84" y1="99.06" x2="111.76" y2="99.06" width="0.1524" layer="91"/>
<pinref part="U$2" gate="P2" pin="1"/>
</segment>
</net>
<net name="R2" class="0">
<segment>
<pinref part="E2" gate="G$1" pin="D2"/>
<wire x1="116.84" y1="101.6" x2="111.76" y2="101.6" width="0.1524" layer="91"/>
<pinref part="U$2" gate="R2" pin="1"/>
</segment>
</net>
<net name="S2" class="0">
<segment>
<pinref part="E2" gate="G$1" pin="D1"/>
<wire x1="116.84" y1="104.14" x2="111.76" y2="104.14" width="0.1524" layer="91"/>
<pinref part="U$2" gate="S2" pin="1"/>
</segment>
</net>
<net name="U2" class="0">
<segment>
<pinref part="E2" gate="G$1" pin="D0"/>
<wire x1="116.84" y1="106.68" x2="111.76" y2="106.68" width="0.1524" layer="91"/>
<pinref part="U$2" gate="U2" pin="1"/>
</segment>
</net>
<net name="M2" class="0">
<segment>
<pinref part="E2" gate="G$1" pin="RESET"/>
<wire x1="116.84" y1="114.3" x2="111.76" y2="114.3" width="0.1524" layer="91"/>
<pinref part="U$2" gate="M2" pin="1"/>
</segment>
</net>
<net name="S1" class="0">
<segment>
<pinref part="E2" gate="G$1" pin="SHIFTOUT"/>
<wire x1="116.84" y1="119.38" x2="111.76" y2="119.38" width="0.1524" layer="91"/>
<pinref part="U$2" gate="S1" pin="1"/>
</segment>
</net>
<net name="R1" class="0">
<segment>
<pinref part="E2" gate="G$1" pin="OR"/>
<wire x1="152.4" y1="119.38" x2="147.32" y2="119.38" width="0.1524" layer="91"/>
<pinref part="U$2" gate="R1" pin="1"/>
</segment>
</net>
<net name="V1" class="0">
<segment>
<pinref part="E2" gate="G$1" pin="IR"/>
<wire x1="147.32" y1="114.3" x2="152.4" y2="114.3" width="0.1524" layer="91"/>
<pinref part="U$2" gate="V1" pin="1"/>
</segment>
</net>
<net name="P1" class="0">
<segment>
<pinref part="E2" gate="G$1" pin="Q0"/>
<wire x1="147.32" y1="106.68" x2="152.4" y2="106.68" width="0.1524" layer="91"/>
<pinref part="U$2" gate="P1" pin="1"/>
</segment>
</net>
<net name="N1" class="0">
<segment>
<pinref part="E2" gate="G$1" pin="Q1"/>
<wire x1="147.32" y1="104.14" x2="152.4" y2="104.14" width="0.1524" layer="91"/>
<pinref part="U$2" gate="N1" pin="1"/>
</segment>
</net>
<net name="N2" class="0">
<segment>
<pinref part="E2" gate="G$1" pin="Q3"/>
<wire x1="147.32" y1="99.06" x2="152.4" y2="99.06" width="0.1524" layer="91"/>
<pinref part="U$2" gate="N2" pin="1"/>
</segment>
</net>
<net name="U1" class="0">
<segment>
<pinref part="U$2" gate="U1" pin="1"/>
<pinref part="E2" gate="G$1" pin="OE"/>
<wire x1="111.76" y1="111.76" x2="116.84" y2="111.76" width="0.1524" layer="91"/>
</segment>
</net>
<net name="K1" class="0">
<segment>
<pinref part="U$2" gate="K1" pin="1"/>
<pinref part="E1" gate="G$1" pin="OE"/>
<wire x1="111.76" y1="157.48" x2="116.84" y2="157.48" width="0.1524" layer="91"/>
</segment>
</net>
</nets>
</sheet>
</sheets>
<errors>
<approved hash="113,1,194.206,131.976,FRAME1,,,,,"/>
<approved hash="113,1,110.109,167.64,U$2,,,,,"/>
</errors>
</schematic>
</drawing>
</eagle>
